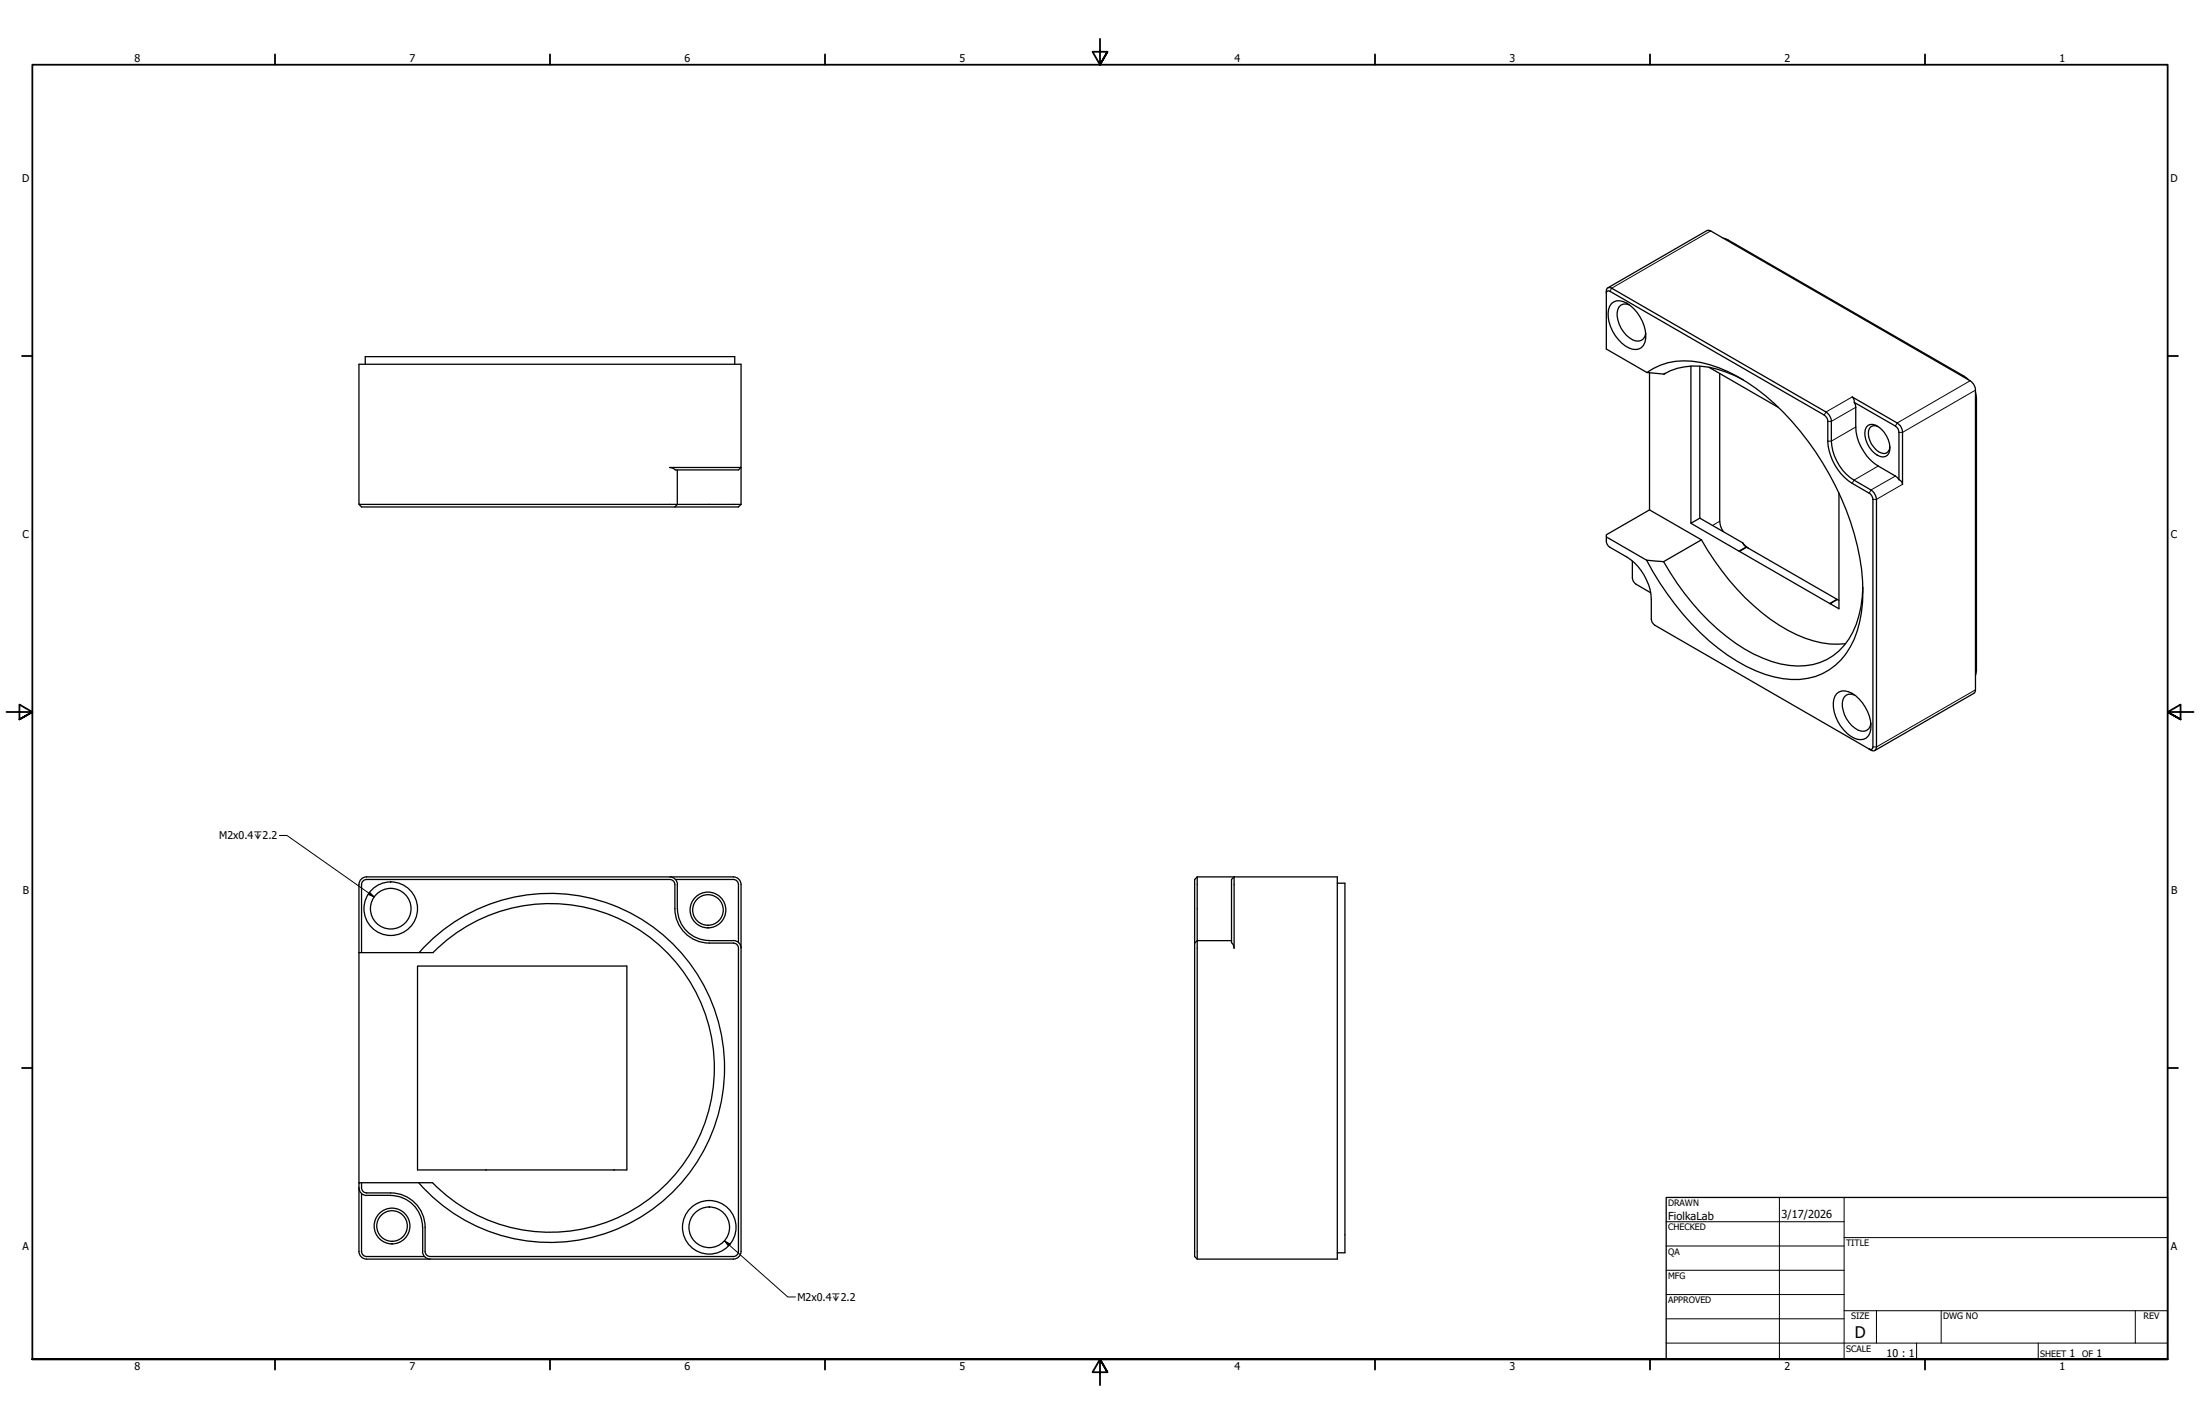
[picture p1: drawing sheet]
<svg xmlns="http://www.w3.org/2000/svg" width="864mm" height="559mm" viewBox="0 0 864 559" stroke-linecap="round" stroke-linejoin="round" font-family="sans-serif">
<!-- layer: Visible (ANSI) -->
<g fill="none" stroke="#000" stroke-width=".51">
<path d="M676.4 93.5l1.8 .6 92.7 53.5 1.8 1.4M630.6 115.1l.3-.9 1.1 .1 84.1 48.6a3 3 0 0 1 1.4 2.5 28.4 28.4 0 0 0 1.8 15.3 20.4 20.4 0 0 0 7.8 9l6.6 3.8a3.1 3.1 0 0 1 1.5 2.5v97.1l-.4 1-1.1-.2M631.1 113l39-22.5 .9-.1 102.4 59a4.5 4.5 0 0 1 2.1 3.7l-.1 118.2-.5 .7-38.9 22.5M632.6 119.1a5.5 5.5 0 0 1 7.5 .9 15.1 15.1 0 0 1 5.6 14.4 4.1 4.1 0 0 1-6.3 2.1 15.4 15.4 0 0 1-8-15.1zM639.6 119.6a3.2 3.2 0 0 0-4.8 3.1 11.5 11.5 0 0 0 7.4 11.1 3.1 3.1 0 0 0 3.8-3.1M140.9 142.9h150v40.6h-28l1.6 .4 .6 .5h24.8l1-.9v14.4h-150zM143.4 142.9v-2.9h145v2.9M646.5 146.2l-15.9-9.2v-21.9a1.58 1.58 0 0 1 1.4-2.3l84.8 48.9a4.5 4.5 0 0 1 2.1 3.7 27.1 27.1 0 0 0 2.1 15.4 18 18 0 0 0 6.8 7.6l6.6 3.9a4.7 4.7 0 0 1 2.2 3.7v97.1a1.35 1.35 0 0 1-.7 1.4 1.35 1.35 0 0 1-1.5-.1l-.7-.5M646.5 146.2a27.4 27.4 0 0 1 24.7-3.1 71.9 71.9 0 0 1 32.2 22.3 109.1 109.1 0 0 1 27.7 62.5 44.5 44.5 0 0 1-6.5 28.7 24.5 24.5 0 0 1-24.8 9.7 59.4 59.4 0 0 1-28.9-14.8 113 113 0 0 1-24.5-31.7M646.5 146.2l6.7 .6M647.5 146.3v53.8l20.4 11.7M653.2 146.8a27.8 27.8 0 0 1 24.2-.9l6.9 3.1"/>
<path d="M653.7 146.5l-.5 .3M663.8 143.6v61.8l3.5-2.1M667.3 143.7v59.6M670.9 144.1l27.2 15.8M675.1 146.6v57.9a7.8 7.8 0 0 0 1.4 4.1M727.9 157.9l-.1-.9-.7-1.2 17.6 10.2a4.2 4.2 0 0 1 2.1 3.7v20.4l-.1-.7-1.3-1.2M727.9 157.9l.4 1a53.2 53.2 0 0 0 .7 12.5 20.3 20.3 0 0 0 8.3 11.5l6.7 3.9 1.4 1.4M727.9 157.9l16.1 9.3a3 3 0 0 1 1.4 2.5v18.5M775.5 153.9l.3 2.2v107l-.3 1.9M732.7 167.6a3.1 3.1 0 0 1 4.8 0 9.7 9.7 0 0 1 4 10.2 2.87 2.87 0 0 1-4.6 .8 10.3 10.3 0 0 1-4.7-10.1zM737.3 167.4a2.52 2.52 0 0 0-2.9 .1 2.52 2.52 0 0 0-1 2.7 8.4 8.4 0 0 0 6.2 7.8 2.52 2.52 0 0 0 2.3-2.7M140.9 197.9l1 1h148l1-1"/>
<path d="M265.9 184.4v13.5l-1 1M721.9 193.5v45.4l-3.5-2 2.8-1.6 .7 .2M630.6 210.7a3.7 3.7 0 0 0 1.4 4.1 31.7 31.7 0 0 1 11 7.5 21.9 21.9 0 0 1 5.2 12.8v7.9a3 3 0 0 0 1.4 2.4l84.1 48.5M646.4 219.8l6.6 .6M647.5 200.1l-16.9 9.8v.8l15.8 9.1M663.8 205.4l18.8 10.9 2.9-1.7M667.3 203.3l16.7 9.7M667.9 211.8a93.4 93.4 0 0 0 33.9 35.5 38.7 38.7 0 0 0 22.7 5.3M667.9 211.8l-14.9 8.6M682.6 216.3l35.8 20.6M684 213l1.5 1.6M684 213l2.4 2.1"/>
<path d="M685.5 214.6l35.7 20.7M640.8 220.2v6.6a3.2 3.2 0 0 0 1.4 2.4l5.8 3.4M653 220.4a94.1 94.1 0 0 0 31.8 34.3 40.7 40.7 0 0 0 23.8 6.5 23.2 23.2 0 0 0 20.1-16.2 45.4 45.4 0 0 0 2.6-14.6M721 272.2a5.6 5.6 0 0 1 7.5 .8 15.3 15.3 0 0 1 5.6 14.5 4.1 4.1 0 0 1-6.3 2.1 15.4 15.4 0 0 1-8-15.1zM728 272.7a3.2 3.2 0 0 0-4.8 3.1 11.5 11.5 0 0 0 7.4 11.1 3.1 3.1 0 0 0 3.8-3.1M143.9 345.1h119l1 .3 1 1.2v10a13.5 13.5 0 0 0 13.5 13.5h9.5M143.9 344.1h144M143.9 345.1l-1.4 .6-.6 1.4v26.7M143.9 344.1a3 3 0 0 0-3 3v117M262.9 344.1a3 3 0 0 1 3 3M265.1 345.1h22.8M265.9 347.1v9.5"/>
<path d="M265.9 356.6a12.5 12.5 0 0 0 12.5 12.5h9.5M287.9 344.1a3 3 0 0 1 3 3v144l-.7 1.9a3 3 0 0 1-2.3 1.1M287.9 345.1l1.4 .6 .6 1.4v22.8M470 344.1l-1.1 1v148l1.1 1M470 344.1h55v150h-55zM484.4 344.1v28l-.4-1.6-.6-.6v-24.8zM525 346.6h2.9v145h-2.9M140.9 373.8h29a64.5 64.5 0 0 1 91.5-.4 64.5 64.5 0 0 1-.1 91.5 64.5 64.5 0 0 1-91.5-.8h-28.9v27l.7 1.9a3 3 0 0 0 2.3 1.1M163.9 379.1h82.2v80h-82.2zM164.5 373.8a68.5 68.5 0 0 1 98.9-4.1 68.5 68.5 0 0 1-.2 98.9 68.5 68.5 0 0 1-98.9-4.5M287.9 370.1l1.4 .6 .6 1.4M287.9 369.1a3 3 0 0 1 3 3"/>
<path d="M289.9 372.1v119l-.6 1.4-1.4 .6M483.4 369.1h-13.4l-1.1 1M140.9 466.1a3 3 0 0 0 3 3M141.9 468.3v22.8l.6 1.4 1.4 .6M141.9 464.1v2M141.9 466.1l.6 1.4 1.4 .6M143.9 468.1h9.5a13.5 13.5 0 0 1 13.5 13.5M143.9 469.1h9.5a12.5 12.5 0 0 1 12.5 12.5M143.9 494.1h144M143.9 493.1h22.8M165.9 491.1a3 3 0 0 0 3 3M165.9 481.6v9.5"/>
<path d="M166.9 481.6v10l1 1.2 1 .3h119"/>
<circle cx="153.4" cy="356.6" r="10.5"/>
<circle cx="153.4" cy="356.6" r="8"/>
<circle cx="277.9" cy="357.1" r="6"/>
<circle cx="277.9" cy="357.1" r="7"/>
<circle cx="153.9" cy="481.1" r="6"/>
<circle cx="153.9" cy="481.1" r="7"/>
<circle cx="278.4" cy="481.6" r="10.5"/>
<circle cx="278.4" cy="481.6" r="8"/>
</g>
<!-- layer: Visible Narrow (ANSI) -->
<g fill="none" stroke="#000" stroke-width=".39">
<path d="M671.5 90.6l-38.8 22.5-.7 1.2M678.2 94.1l-.3 .2M727.1 155.8l-10.3 5.9-.7 1.2M728.5 159.8l-9.6 5.6h-1.4M770.9 147.6l-.4 .2M773.4 149.4l-28.7 16.6-.7 1.2M775.5 153.1l-28.7 16.6h-1.4M775.8 156.1l-.3 .3M728.5 167.6l-9.6 5.5h-1.4M737.3 182.9l-9.5 5.5-.7 1.3M744 186.8l-9.6 5.5-.7 1.2M746.8 190.1l-10.2 5.9h-1.4"/>
<path d="M675.1 204.5l-2.8 1.7M685.7 214.8l-2.8 1.6M721 235.1l-2.8 1.7M775.5 270.7l-38.9 22.4h-1.4M775.8 263.1l-.3 .2"/>
</g>
<!-- layer: Border (ANSI) -->
<g fill="none" stroke="#000" stroke-width=".7">
<path d="M431.8 15.2v10.2l-2.9-5.1h5.8l-2.9 5.1 2.9-5.1M107.9 21.3v4.1M215.9 21.3v4.1M323.8 21.3v4.1M539.8 21.3v4.1M647.7 21.3v4.1M755.6 21.3v4.1M8.6 139.7h4.1M850.9 139.7h4.1M2.5 279.4h10.2l-5.1-2.9v5.8l5.1-2.9-5.1 2.9M861.1 279.4h-10.2l5.1-2.9v5.8l-5.1-2.9 5.1 2.9M8.6 419.1h4.1"/>
<path d="M850.9 419.1h4.1M12.7 533.4v-508h838.2v508h-838.2h838.2M107.9 533.4v4.1M215.9 533.4v4.1M323.8 533.4v4.1M434.7 538.5l-2.9-5.1 2.9 5.1h-5.8l2.9-5.1v10.2M539.8 533.4v4.1M647.7 533.4v4.1M755.6 533.4v4.1"/>
</g>
<!-- layer: Title (ANSI) -->
<g fill="none" stroke="#000" stroke-width=".39">
<path d="M654 479.4h69.9M698.5 469.9v63.5M723.9 469.9v63.5M654 488.9h69.9M654 498.5h69.9M723.9 485.6h127M654 508h69.9M654 517.5h69.9M723.9 514.3h127M736.6 514.3v12.7M762 514.3v12.7M838.2 514.3v12.7"/>
<path d="M654 527h196.9M752.3 527v6.4M800.1 527v6.4"/>
</g>
<path d="M654 469.9h196.9v63.5h-196.9z" fill="none" stroke="#000" stroke-width=".51"/>
<!-- layer: Dimension (ANSI) -->
<path d="M109.7 327.9h2.9l34.3 24.1M145.1 350.1l1.8 1.9-2.4-1zM284.4 486.9l2.2 1.3-.7 .7zM284.4 486.9l24.8 22.1h3" fill="none" stroke="#000" stroke-width=".39"/>
<path d="M145.1 350.1l1.8 1.9-2.4-1zM284.4 486.9l2.2 1.3-.7 .7z" fill="#000"/>
<text font-size="6.3" x="728.1" y="524.9">D</text>
<g font-size="4.3">
<text x="654.8" y="478.6">FiolkaLab</text>
<text x="699.3" y="478">3/17/2026</text>
</g>
<g font-size="4.2">
<text x="52.8" y="24.4">8</text>
<text x="160.8" y="24.4">7</text>
<text x="268.7" y="24.4">6</text>
<text x="376.7" y="24.4">5</text>
<text x="484.6" y="24.4">4</text>
<text x="592.6" y="24.4">3</text>
<text x="700.5" y="24.4">2</text>
<text x="808.5" y="24.4">1</text>
<text x="8.8" y="71.4">D</text>
<text x="852" y="71.4">D</text>
<text x="8.9" y="211.1">C</text>
<text x="852.2" y="211.1">C</text>
<text x="86" y="329.4">M2x0.4↧2.2</text>
<text x="9" y="350.8">B</text>
<text x="852.2" y="350.8">B</text>
<text x="8.9" y="490.5">A</text>
<text x="852.2" y="490.5">A</text>
<text x="313" y="510.5">M2x0.4↧2.2</text>
<text x="740.6" y="532.6">10 : 1</text>
<text x="812.4" y="532.6">1</text>
<text x="823" y="532.6">1</text>
<text x="52.8" y="537.5">8</text>
<text x="160.8" y="537.5">7</text>
<text x="268.7" y="537.5">6</text>
<text x="376.7" y="537.5">5</text>
<text x="484.6" y="537.5">4</text>
<text x="592.6" y="537.5">3</text>
<text x="700.5" y="537.5">2</text>
<text x="808.5" y="537.5">1</text>
</g>
<g font-size="3.5">
<text x="654.8" y="473.2">DRAWN</text>
<text x="654.8" y="482.8">CHECKED</text>
<text x="724.7" y="488.9">TITLE</text>
<text x="654.8" y="492.3">QA</text>
<text x="654.8" y="501.8">MFG</text>
<text x="654.8" y="511.4">APPROVED</text>
<text x="726.7" y="517.7">SIZE</text>
<text x="762.8" y="517.7">DWG NO</text>
<text x="841.4" y="517.7">REV</text>
<text x="724.7" y="530.4">SCALE</text>
<text x="800.9" y="532.6">SHEET</text>
<text x="817.4" y="532.6">OF</text>
</g>
</svg>
